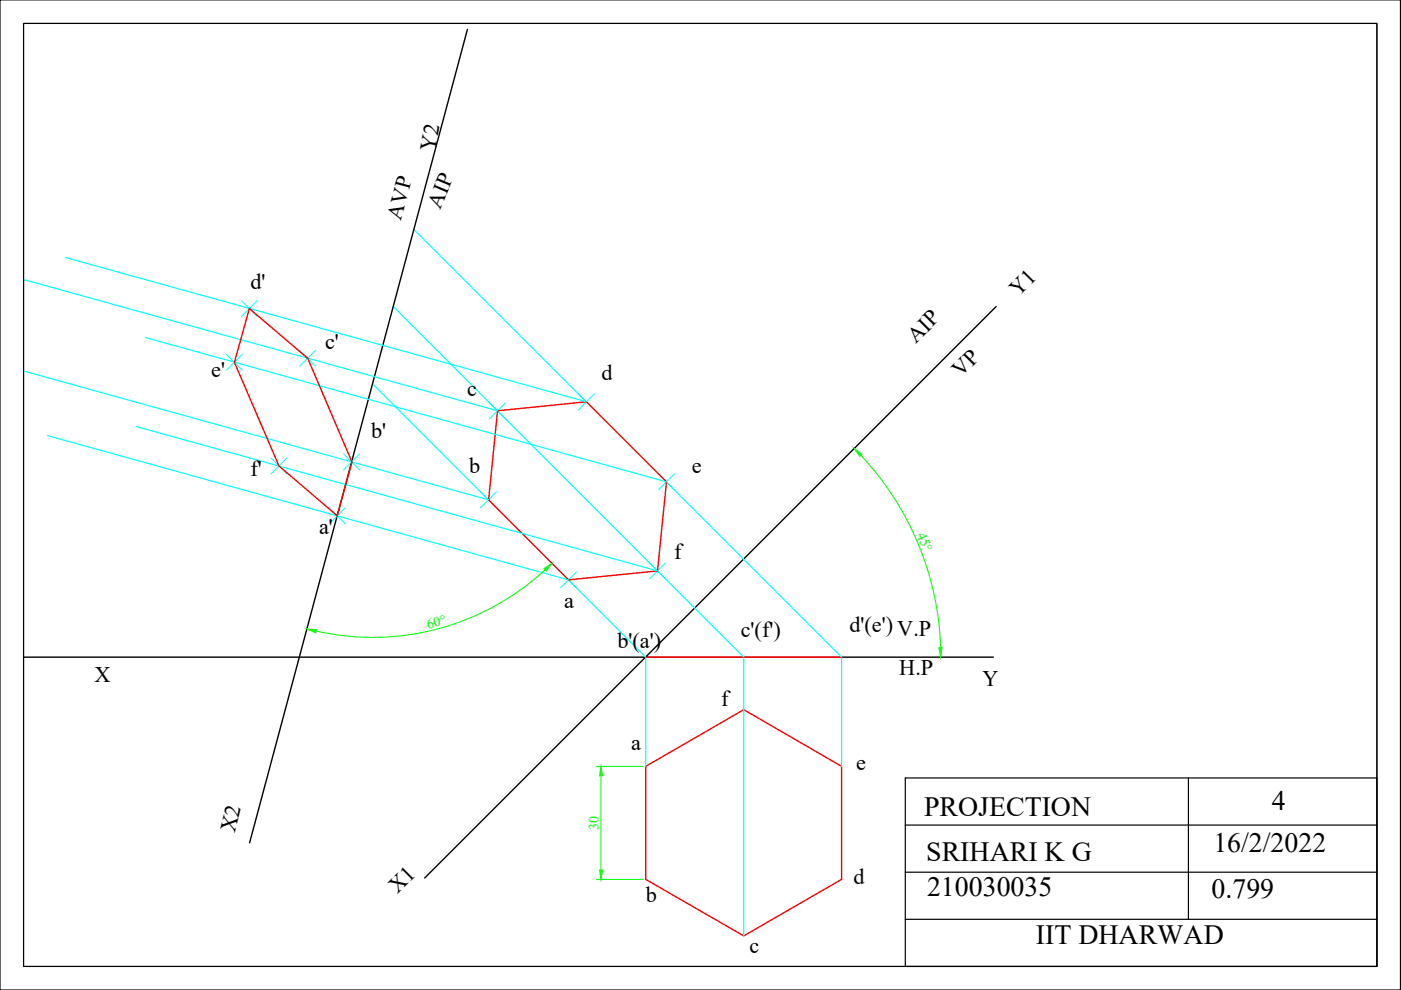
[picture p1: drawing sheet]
<svg xmlns="http://www.w3.org/2000/svg" width="297mm" height="210mm" viewBox="0 0 297 210" stroke-linecap="round" stroke-linejoin="round" font-family="sans-serif">
<!-- layer: Thick -->
<path d="M99.1 6.2l-46.2 172.5M211.2 65l-121.2 121.2M5 139.3h205.6" fill="none" stroke="#000" stroke-width=".3"/>
<path d="M52.9 65.4l12.3 10.6 9.4 22-3.1 11.4-12.4-10.6-9.4-22zM105.5 87.1l18.8-1.9 17 17-1.9 18.8-18.9 2-16.9-17zM136.9 139.3h41.5M136.9 162.5l20.8-12 20.7 12v24l-20.7 11.9-20.8-11.9z" fill="none" stroke="#f00" stroke-width=".3"/>
<!-- layer: Thin -->
<path d="M5 59.3l100.5 27.8M13.8 54.6l110.5 30.6M87.8 48.7l90.6 90.6v23.2M5 78.7l98.6 27.3M30.8 71.6l110.5 30.6M83.4 65l74.3 74.3v59.1M10 92.3l110.5 30.7M28.9 90.4l110.5 30.6M79 81.4l57.9 57.9v23.2" fill="none" stroke="#0ff" stroke-width=".25"/>
<g fill="none" stroke="#0ff" stroke-width=".21">
<path d="M48 75.1l3.4 3.4M51.2 63.7l3.4 3.4M51.4 75.1l-3.4 3.4M54.6 63.7l-3.4 3.4M63.5 74.3l3.4 3.4M66.9 74.3l-3.4 3.4M57.4 97.1l3.4 3.4M60.8 97.1l-3.4 3.4M72.9 96.2l3.3 3.4M76.2 96.2l-3.3 3.4M103.8 85.4l3.4 3.4M107.2 85.4l-3.4 3.4"/>
<path d="M122.6 83.5l3.4 3.4M126 83.5l-3.4 3.4M69.8 107.7l3.4 3.4M73.2 107.7l-3.4 3.4M101.9 104.3l3.4 3.4M105.3 104.3l-3.4 3.4M137.7 119.4l3.4 3.3M139.6 100.5l3.4 3.4M141.1 119.4l-3.4 3.3M143 100.5l-3.4 3.4M118.8 121.3l3.4 3.3M122.2 121.3l-3.4 3.3"/>
</g>
<!-- layer: Dimension -->
<path d="M182.5 96.5a62.5 62.5 0 0 1 16.9 40.8M115.6 120.8a53.8 53.8 0 0 1-48.6 13M126.4 162.5h10M127.4 164.5v20M126.4 186.5h10" fill="none" stroke="#0f0" stroke-width=".21"/>
<g fill="#0f0" stroke="#0f0" stroke-width=".21">
<path d="M127.4 162.5l.4 2h-.7z"/>
<path d="M127.1 184.5h.7l-.4 2z"/>
<path d="M199.1 137.3h.6l-.3 2z"/>
<path d="M181.1 95.1l1.7 1.2-.5 .4z"/>
<path d="M65.1 133.4l2 .1-.2 .7z"/>
<path d="M115.4 120.6l1.6-1.2-1.2 1.6z"/>
</g>
<!-- layer: 0 -->
<path d="M0 0h296.9v209.9h-296.9zM5 5h286.9v199.9h-286.9zM191.9 164.9h100v40h-100zM191.9 174.9h100M252 164.9v30M191.9 184.9h100M191.9 194.9h100" fill="none" stroke="#000" stroke-width=".25"/>
<path d="M5 5h286.9v199.9h-286.9z" fill="none" stroke="#000" stroke-width=".21"/>
<g font-size="5.9">
<text x="195.9" y="173.1">PROJECTION</text>
<text x="269.7" y="171.8">4</text>
<text x="196.4" y="182.5">SRIHARI K G</text>
<text x="257.3" y="180.7">16/2/2022</text>
<text x="196.6" y="190">210030035</text>
<text x="256.9" y="190.3">0.799</text>
<text x="219.6" y="200.3">IIT DHARWAD</text>
</g>
<g font-size="4.7">
<text x="92.2" y="32.1" transform="rotate(-80 92.2 32.1)">Y2</text>
<text x="85" y="46.9" transform="rotate(-75 85 46.9)">AVP</text>
<text x="93.3" y="44.5" transform="rotate(-67 93.3 44.5)">AIP</text>
<text x="53.1" y="61.3">d'</text>
<text x="215.9" y="63" transform="rotate(-45 215.9 63)">Y1</text>
<text x="68.9" y="74">c'</text>
<text x="194.1" y="73" transform="rotate(-45 194.1 73)">AIP</text>
<text x="44.8" y="80">e'</text>
<text x="127.6" y="80.7">d</text>
<text x="203.7" y="80.2" transform="rotate(-45 203.7 80.2)">VP</text>
<text x="99.1" y="84">c</text>
<text x="78.7" y="92.9">b'</text>
<text x="53.1" y="101">f'</text>
<text x="99.5" y="100.4">b</text>
<text x="146.7" y="100.4">e</text>
<text x="67.6" y="113.3">a'</text>
<text x="143" y="118.5">f</text>
<text x="119.6" y="128.9">a</text>
<text x="130.9" y="137.4">b'(a')</text>
<text x="157.1" y="135.1">c'(f')</text>
<text x="180.1" y="134.1">d'(e') V.P</text>
<text x="190.7" y="143.2">H.P</text>
<text x="20" y="144.6">X</text>
<text x="152.9" y="149.6">f</text>
<text x="208.3" y="145.5">Y</text>
<text x="133.8" y="158.9">a</text>
<text x="181.5" y="163.3">e</text>
<text x="49.8" y="176.7" transform="rotate(-76 49.8 176.7)">X2</text>
<text x="84.3" y="189.6" transform="rotate(-45 84.3 189.6)">X1</text>
<text x="136.9" y="191.3">b</text>
<text x="180.9" y="187.3">d</text>
<text x="158.9" y="202.1">c</text>
</g>
<g font-size="3" fill="#0f0">
<text x="194.4" y="113.3" transform="rotate(68 194.4 113.3)">45°</text>
<text x="90.8" y="133.4" transform="rotate(-15 90.8 133.4)">60°</text>
<text x="126.9" y="176" transform="rotate(-90 126.9 176)">30</text>
</g>
</svg>
